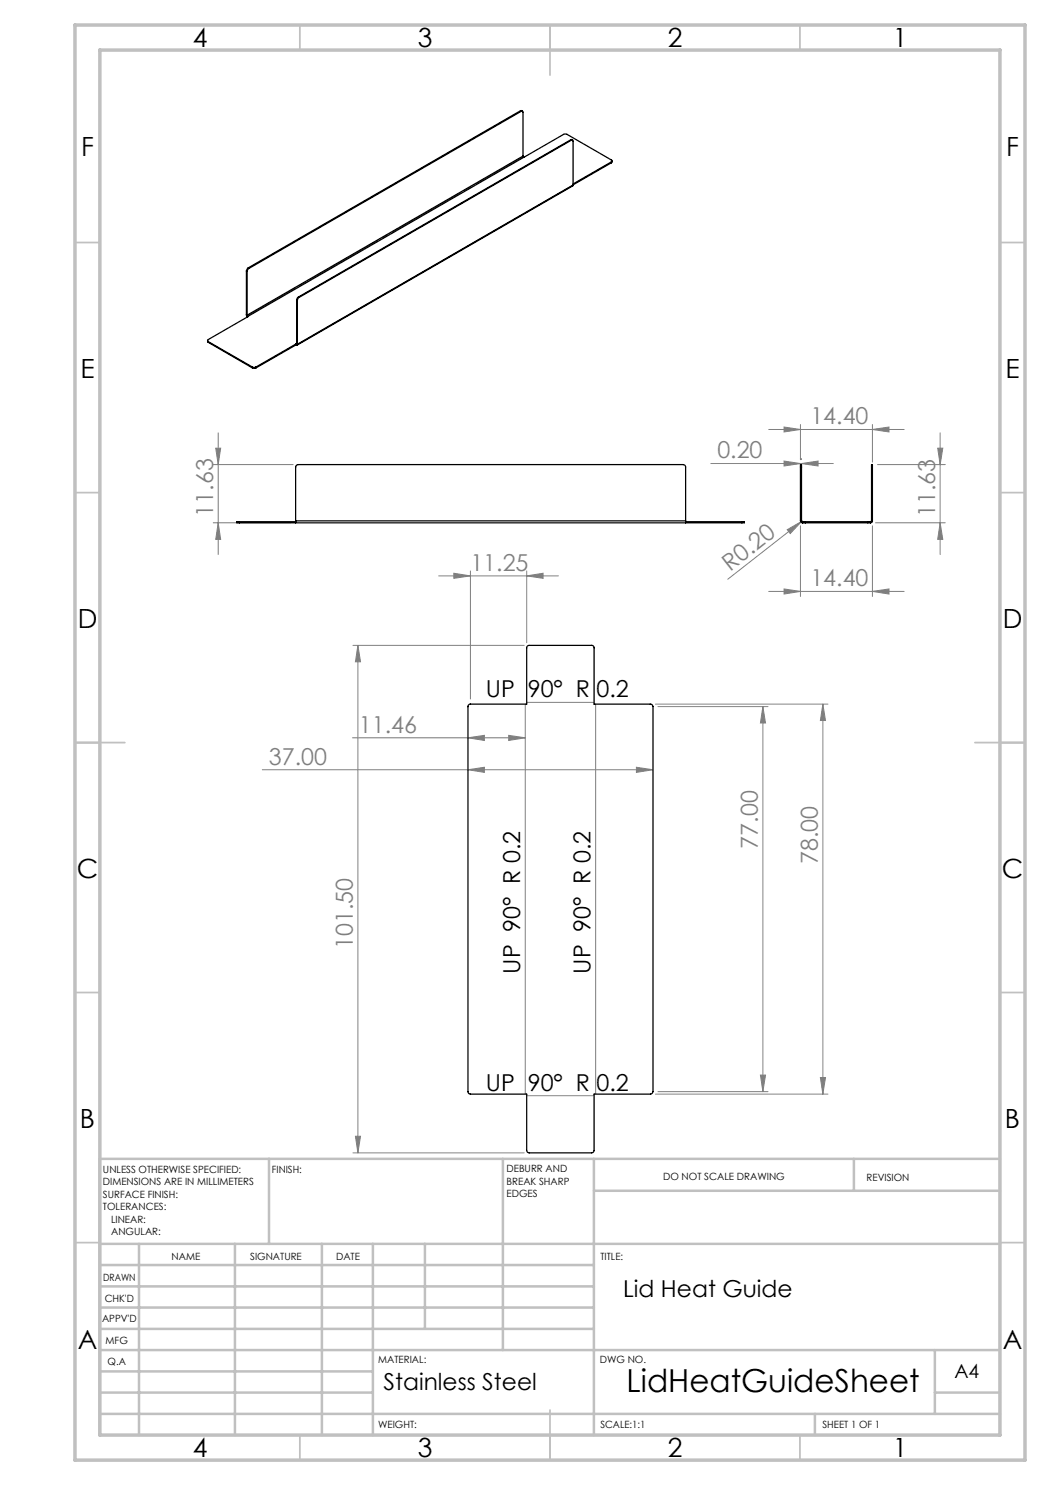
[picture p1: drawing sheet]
<svg xmlns="http://www.w3.org/2000/svg" width="210mm" height="297mm" viewBox="0 0 210 297" stroke-linecap="round" stroke-linejoin="round" font-family="sans-serif">
<g fill="none" stroke="#808080" stroke-width=".2">
<path d="M42.7 92.9h15.9M43.1 89.6h1l-.5 3.3zM43.6 86.6v24.3M142.2 92.7h24.5M153.7 85.9h27.1M156.8 85.4l3.3 .5-3.3 .5zM156.8 92.2l3.3 .5-3.3 .5zM160.1 84.9v7M160.3 92.7l3.3-.5v1zM160.3 91.7v.2M174.5 85.9l3.3-.5v1zM174.5 84.9v7.5"/>
<path d="M175.5 92.9h13.6M187.5 89.6h1.1l-.6 3.3zM188 86.6v24.3M42.7 104.6h15.4M43.6 104.6l.5 3.3h-1zM87.7 115.2h24M90.8 114.6l3.3 .6-3.3 .5zM94.1 114.2v25.6M105.3 115.2l3.3-.6v1.1zM105.3 114.2v14.3M153.7 118.3h27.1M156.8 117.8l3.3 .5-3.3 .5z"/>
<path d="M157.4 105.9l2.9-1.6-2.3 2.4zM160.1 105.2v14.1M160.3 104.3l-14.7 11.5M160.5 104.2l-.2 .1M174.5 118.3l3.3-.5v1zM174.5 105.2v14.1M175.1 104.6h14M188 104.6l.6 3.3h-1.1zM70.6 129.1h34.2M71.6 129.1l.5 3.3h-1zM71.6 129.1v101.5M52.5 153.9h78.1"/>
<path d="M70.5 147.6h34.6M93.6 147.6l3.3-.5v1zM93.6 153.9l3.3-.4v1zM101.7 147.1l3.4 .5-3.4 .5zM105.1 140.8v78M105.3 140.5h13.5M119.1 140.8v78M127.3 153.5l3.3 .4-3.3 .6zM131.1 140.8h34.5M131.6 141.3h22M152.6 141.3l.5 3.3h-1zM152.6 141.3v77"/>
<path d="M164.6 140.8l.5 3.3h-1zM164.6 140.8v78M105.3 219.1h13.5M131.1 218.8h34.5M131.6 218.3h22M152.1 215h1l-.5 3.3zM164.1 215.5h1l-.5 3.3zM70.6 230.6h34.2M71.1 227.3h1l-.5 3.3z"/>
</g>
<g fill="none" stroke="#c0c0c0" stroke-width=".35">
<path d="M60 5v5M110 5v10M160 5v5M15 48.5h5M200 48.5h5M15 98.5h5M200 98.5h5M15 148.5h10M195 148.5h10M15 198.5h5M200 198.5h5M15 248.5h5"/>
<path d="M200 248.5h5M60 287v5M110 282v10M160 287v5"/>
</g>
<g fill="none" stroke="#c0c0c0" stroke-width=".5">
<path d="M53.8 231.8v17M100.6 231.8v38.2M118.8 231.8v55.2M118.8 238.2h81.2M170.8 231.8v6.4M200 231.8h-180v55.2M20 248.8h180M20 257.3h98.8M20 253h98.8M27.8 248.8v38.2M47 248.8v38.2M64.4 248.8v38.2"/>
<path d="M74.6 248.8v38.2M85 248.8v17M20 265.8h98.8M20 261.5h98.8M20 278.5h54.6M20 274.3h54.6M20 270h180M187 278.5h13M187 270v12.8M20 282.8h180M163 282.8v4.2"/>
</g>
<path d="M15 5h190v287h-190zM20 10h180v277h-180z" fill="none" stroke="#c0c0c0" stroke-width=".7"/>
<path d="M104.6 31.3l-55.2 31.9M59.4 68.9l55.1-31.8" fill="none" stroke="#808080" stroke-width=".2" stroke-dasharray="15.2 1.3 1.3 1.3" stroke-dashoffset="4.4"/>
<g fill="#808080">
<path d="M157.4 105.9l2.9-1.6-2.3 2.4z"/>
<path d="M160.3 92.7l3.3-.5v1zM156.8 92.2l3.3 .5-3.3 .5z"/>
<path d="M105.3 115.2l3.3-.6v1.1zM90.8 114.6l3.3 .6-3.3 .5z"/>
<path d="M93.6 147.6l3.3-.5v1zM101.7 147.1l3.4 .5-3.4 .5z"/>
<path d="M93.6 153.9l3.3-.4v1zM127.3 153.5l3.3 .4-3.3 .6z"/>
<path d="M164.1 215.5h1l-.5 3.3zM164.6 140.8l.5 3.3h-1z"/>
<path d="M152.1 215h1l-.5 3.3zM152.6 141.3l.5 3.3h-1z"/>
<path d="M71.6 129.1l.5 3.3h-1zM71.1 227.3h1l-.5 3.3zM43.1 89.6h1l-.5 3.3zM43.6 104.6l.5 3.3h-1zM187.5 89.6h1.1l-.6 3.3zM188 104.6l.6 3.3h-1.1z"/>
<path d="M156.8 85.4l3.3 .5-3.3 .5zM174.5 85.9l3.3-.5v1zM156.8 117.8l3.3 .5-3.3 .5zM174.5 118.3l3.3-.5v1z"/>
</g>
<g fill="none" stroke="#000" stroke-width=".25">
<path d="M104.1 22.2h.4M104.1 22.2l.1 .1M104.1 22.2l-54.5 31.4M104.2 22.3l.2-.1 .2 .2v8.8M104.2 22.3l-54.4 31.4M104.6 31.2l.1 .3M104.6 31.2l-55.2 31.8M104.7 31.5l-55.1 31.8M104.7 31.5h.1M104.8 31.5l7.9-4.6 .6-.1 9 5.2 .1 .2-.1 .2M114.1 28h.4M114.1 28h.2"/>
<path d="M114.1 28l-54.4 31.4M114.3 28a.21 .21 0 0 1 .2 0 .21 .21 0 0 1 .1 .3v8.7M114.3 28l-54.5 31.5M114.6 37l-.1 .2-55.1 31.8M114.6 37l-55.1 31.9M122.3 32.6l-7.7 4.4M122.3 32.4l-7.7 4.4M122.3 32.4v.2M122.4 32.2l-.1 .4M49.3 54.2l.1 .1M49.3 54.2v8.8M49.4 54.3v8.7"/>
<path d="M49.6 53.6l-.3 .6M49.6 53.6l.2 .1M49.8 53.7l-.4 .6M59.7 59.4l-.4 .6M59.7 59.4l.1 .1M59.8 59.5l-.3 .6M41.5 68.1l.2 .4M41.7 68.3l8.8 5.1M41.7 68.3v.2M41.7 68.5l8.8 5.1M49.3 63l.2 .4M49.3 63h.1"/>
<path d="M49.4 63l.2 .3M49.6 63.3l-8 4.6-.1 .3 .2 .1M49.6 63.3h.1M50.5 73.4l.3 .1 .4-.1M50.5 73.6h.7M50.5 73.4v.2M51.2 73.4v.2M59.2 68.8v.2M59.2 68.8v.1M59.2 68.8l-8 4.6M59.2 69l-8 4.6M59.2 69h.1"/>
<path d="M59.2 68.9v.1M59.3 68.8l-.1 .1M59.3 60l.2 .1M59.3 68.8l.2 .1M59.3 60v8.8M59.5 68.9l-.1 .1h-.2M59.5 60.1v8.8M160.1 93.4v-.5h.2v.5M160.1 93.4h.2M160.1 93.4v10.8M160.3 93.4v10.8M174.3 93.4v-.5h.2v.5"/>
<path d="M174.3 93.4h.2M174.3 93.4v10.8M174.5 93.4v10.8M47.9 104.3h-.5v.3h.5M47.9 104.6h100.5M47.9 104.3h11.2M47.9 104.3v.3M59.1 104.2v.4M59.1 104.2v-10.8l.2-.3 .3-.2h77l.4 .2 .1 .2v10.9M59.1 104.2h78M137.1 104.2v.4M137.1 104.3h11.3"/>
<path d="M148.4 104.3h.5v.3h-.5M148.4 104.3v.3M160.1 104.2l.2 .3 .2 .1M160.1 104.2h.2M160.3 104.2l.2 .1M160.5 104.6h.1M160.5 104.3h.1M160.5 104.3v.3M160.5 104.3h.5M160.5 104.6h.5M161 104.6h12.6M161 104.3h12.6"/>
<path d="M161 104.3v.3M173.6 104.3h.5M173.6 104.6h.5M173.6 104.3v.3M174.1 104.6h.1M174.1 104.3h.1M174.1 104.3v.3M174.3 104.2l-.2 .1M174.3 104.2h.2M174.5 104.2l-.1 .2-.3 .2M93.8 140.9l11.5-.1v-11.3l.3-.4h12.8l.4 .4v11.3h11.4l.3 .2 .1 .3v77l-.2 .4-.3 .1h-11.3v11.3l-.3 .4h-12.8l-.4-.4v-11.3h-11.2l-.4-.1-.1-.3v-77.2z"/>
</g>
<text font-size="6.3" x="125.3" y="278.4">LidHeatGuideSheet</text>
<g font-size="5.3">
<text x="38.5" y="9.5">4</text>
<text x="83.5" y="9.5">3</text>
<text x="133.6" y="9.5">2</text>
<text x="178.6" y="9.5">1</text>
<text x="16.2" y="31.3">F</text>
<text x="201.2" y="31.3">F</text>
<text x="16.1" y="75.5">E</text>
<text x="201.1" y="75.5">E</text>
<text x="15.5" y="125.5">D</text>
<text x="200.5" y="125.5">D</text>
<text x="15.4" y="175.5">C</text>
<text x="200.4" y="175.5">C</text>
<text x="16" y="225.5">B</text>
<text x="201" y="225.5">B</text>
<text x="15.5" y="269.8">A</text>
<text x="200.5" y="269.8">A</text>
<text x="38.5" y="291.5">4</text>
<text x="83.5" y="291.5">3</text>
<text x="133.6" y="291.5">2</text>
<text x="178.6" y="291.5">1</text>
</g>
<g font-size="4.7" fill="#808080">
<text x="162.1" y="84.9">14.40</text>
<text x="143.5" y="91.7">0.20</text>
<text x="42.6" y="103.3" transform="rotate(-90 42.6 103.3)">11.63</text>
<text x="187" y="103.4" transform="rotate(-90 187 103.4)">11.63</text>
<text x="94.1" y="114.1">11.25</text>
<text x="146" y="114.3" transform="rotate(-38 146 114.3)">R0.20</text>
<text x="162.1" y="117.3">14.40</text>
<text x="71.8" y="146.5">11.46</text>
<text x="53.8" y="152.9">37.00</text>
<text x="151.6" y="169.7" transform="rotate(-90 151.6 169.7)">77.00</text>
<text x="163.6" y="172.8" transform="rotate(-90 163.6 172.8)">78.00</text>
<text x="70.6" y="189.8" transform="rotate(-90 70.6 189.8)">101.50</text>
</g>
<g font-size="4.7">
<text x="97.1" y="139.4">UP 90° R 0.2</text>
<text x="104.1" y="194.8" transform="rotate(-90 104.1 194.8)">UP 90° R 0.2</text>
<text x="118.1" y="194.8" transform="rotate(-90 118.1 194.8)">UP 90° R 0.2</text>
<text x="97.1" y="218.1">UP 90° R 0.2</text>
<text x="124.6" y="259.4">Lid Heat Guide</text>
<text x="76.7" y="278">Stainless Steel</text>
</g>
<text font-size="3.9" x="190.9" y="275.5">A4</text>
<g font-size="2">
<text x="20.6" y="234.6">UNLESS OTHERWISE SPECIFIED:</text>
<text x="20.6" y="237.1">DIMENSIONS ARE IN MILLIMETERS</text>
<text x="20.6" y="239.6">SURFACE FINISH:</text>
<text x="54.4" y="234.6">FINISH:</text>
<text x="101.3" y="234.5">DEBURR AND</text>
<text x="101.3" y="237">BREAK SHARP</text>
<text x="101.3" y="239.5">EDGES</text>
<text x="132.6" y="236">DO NOT SCALE DRAWING</text>
<text x="173.3" y="236.2">REVISION</text>
<text x="20.6" y="242.1">TOLERANCES:</text>
<text x="22.2" y="244.6">LINEAR:</text>
<text x="22.2" y="247.1">ANGULAR:</text>
<text x="34.3" y="252">NAME</text>
<text x="50" y="251.9">SIGNATURE</text>
<text x="67.2" y="251.9">DATE</text>
<text x="120.1" y="251.9">TITLE:</text>
<text x="20.6" y="256.1">DRAWN</text>
<text x="20.9" y="260.3">CHK'D</text>
<text x="20.4" y="264.4">APPV'D</text>
<text x="21.1" y="268.8">MFG</text>
<text x="21.5" y="273">Q.A</text>
<text x="75.6" y="272.5">MATERIAL:</text>
<text x="120" y="272.5">DWG NO.</text>
<text x="75.6" y="285.5">WEIGHT:</text>
<text x="120.1" y="285.6">SCALE:1:1</text>
<text x="164.5" y="285.6">SHEET 1 OF 1</text>
</g>
</svg>
